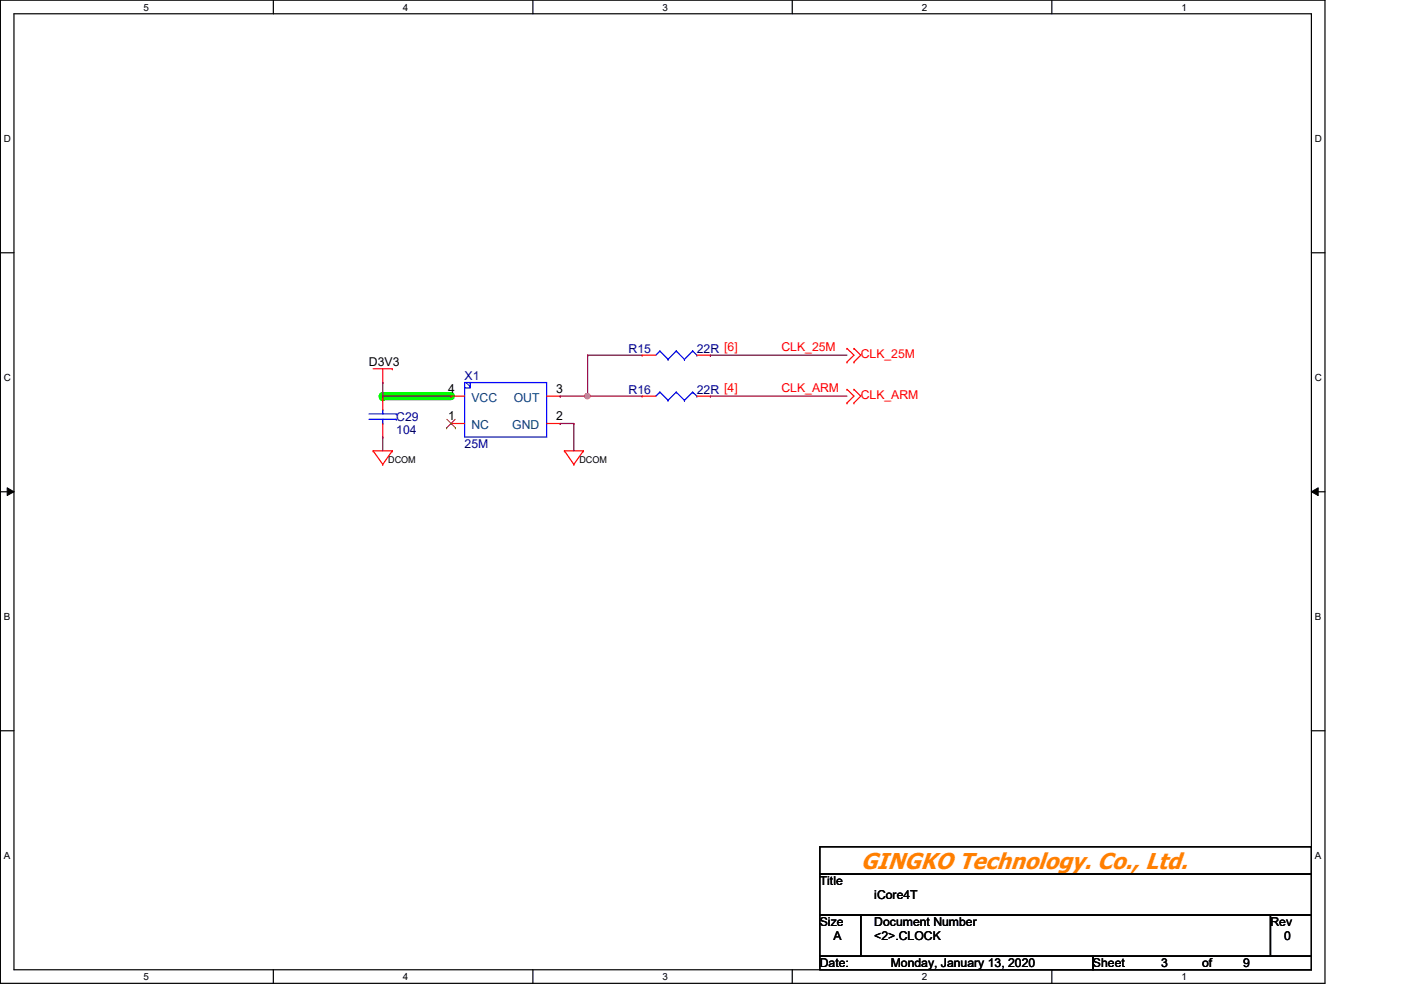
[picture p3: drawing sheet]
<svg xmlns="http://www.w3.org/2000/svg" width="297mm" height="210mm" viewBox="0 0 297 210" stroke-linecap="round" stroke-linejoin="round" font-family="sans-serif">
<path d="M.1 0h280.8v208.5h-280.8zM3 2.9h275v202.7h-275z" fill="none" stroke="#000" stroke-width=".25"/>
<g fill="#fff">
<path d="M30.4 .3h1.2v2.4h-1.2z"/>
<path d="M30.4 205.9h1.2v2.3h-1.2z"/>
</g>
<path d="M58 0v2.9M58 205.6v2.9" fill="none" stroke="#000" stroke-width=".25"/>
<g fill="#fff">
<path d="M85.4 .3h1.2v2.4h-1.2z"/>
<path d="M85.4 205.9h1.2v2.3h-1.2z"/>
</g>
<path d="M113 0v2.9M113 205.6v2.9" fill="none" stroke="#000" stroke-width=".25"/>
<g fill="#fff">
<path d="M140.5 .3h1.1v2.4h-1.1z"/>
<path d="M140.5 205.9h1.1v2.3h-1.1z"/>
</g>
<path d="M168 0v2.9M168 205.6v2.9" fill="none" stroke="#000" stroke-width=".25"/>
<g fill="#fff">
<path d="M195.4 .3h1.2v2.4h-1.2z"/>
<path d="M195.4 205.9h1.2v2.3h-1.2z"/>
</g>
<path d="M223 0v2.9M223 205.6v2.9" fill="none" stroke="#000" stroke-width=".25"/>
<g fill="#fff">
<path d="M250.5 .3h1.1v2.4h-1.1z"/>
<path d="M250.5 205.9h1.1v2.3h-1.1z"/>
<path d="M.8 28.2h1.5v2.4h-1.5z"/>
<path d="M278.8 28.2h1.4v2.4h-1.4z"/>
<path d="M.8 78.9h1.5v2.3h-1.5z"/>
<path d="M278.8 78.9h1.4v2.3h-1.4z"/>
</g>
<path d="M.1 53.6h2.9M278 53.6h2.9" fill="none" stroke="#000" stroke-width=".25"/>
<g fill="#fff">
<path d="M.8 129.6h1.4v2.3h-1.4z"/>
<path d="M278.8 129.6h1.3v2.3h-1.3z"/>
</g>
<path d="M.1 104.3h2.9M278 104.3h2.9" fill="none" stroke="#000" stroke-width=".25"/>
<path d="M1.5 103.4l1.5 .9-1.5 .8zM278 104.3l1.5-.9v1.7z" fill="#000"/>
<path d="M1.5 103.4l1.5 .9-1.5 .8zM278 104.3l1.5-.9v1.7z" fill="none" stroke="#000" stroke-width=".21"/>
<g fill="#fff">
<path d="M.8 180.3h1.4v2.3h-1.4z"/>
<path d="M278.8 180.3h1.3v2.3h-1.3z"/>
</g>
<path d="M.1 154.9h2.9M278 154.9h2.9" fill="none" stroke="#000" stroke-width=".25"/>
<path d="M81.1 84h14.5" fill="none" stroke="#0f0" stroke-width="1.7"/>
<circle cx="81.1" cy="84" r=".87" fill="#0f0"/>
<g fill="none" stroke="#f00" stroke-width=".25">
<path d="M79.1 78.2h4.1M81.1 78.2v2.9M83.2 78.2h.1M179.6 76.8h.1M179.6 73.9h.1M179.6 73.9l1.5 1.4-1.5 1.5M181.1 76.8h.1M181.1 73.9h.1M181.1 73.9l1.4 1.4-1.4 1.5M79.1 95.6h.1M79.1 95.6l2 2.9M79.1 95.6h4.1"/>
<path d="M81.1 81.1h.1M81.1 98.5h.1M83.2 95.6h.1M83.2 95.6l-2.1 2.9M119.7 95.6h.1M119.7 95.6h4M119.7 95.6l2 2.9M121.7 98.5h.1M123.7 95.6h.1M123.7 95.6l-2 2.9M179.6 85.4h.1M179.6 82.5h.1"/>
<path d="M179.6 82.5l1.5 1.5-1.5 1.4M181.1 85.4h.1M181.1 82.5h.1M181.1 82.5l1.4 1.5-1.4 1.4"/>
</g>
<path d="M173.8 179.5h104.2v5.8h-104.2zM173.8 185.3h104.2v8.7h-104.2zM173.8 194h8.7v8.7h-8.7zM182.5 194h86.9v8.7h-86.9zM269.4 194h8.6v8.7h-8.6zM173.8 202.7h57.9v2.9h-57.9zM231.7 202.7h46.3v2.9h-46.3z" fill="none" stroke="#000" stroke-width=".25"/>
<path d="M98.5 81.1h17.4v11.6h-17.4z" fill="none" stroke="#00f" stroke-width=".25"/>
<path d="M98.5 81.1h1.2v1.2h-1.2z" fill-rule="evenodd" fill="#fff"/>
<path d="M98.5 81.1h1.2v1.2h-1.2z" fill-rule="evenodd" fill="#00f"/>
<g fill="none" stroke="#00f" stroke-width=".25">
<path d="M139.9 74.4h.1M139.9 74.4l-.8 .9M139.9 74.4l1.7 1.8M141.6 76.2h.1M143.4 74.4h.1M143.4 74.4l-1.8 1.8M143.4 74.4l1.7 1.8M145.1 76.2h.1M146.9 74.4h.1M146.9 74.4l-1.8 1.8M146.9 74.4l.8 .9M147.7 75.3h.1"/>
<path d="M78.2 88.9h5.8M78.2 87.8h5.8M81.1 86.9h.1M81.1 89.8h.1M81.1 86.9v.9M81.1 88.9v.9M84 88.9h.1M84 87.8h.1M98.5 81.1h1.2v1.2h-1.2zM139.9 83.1h.1M139.9 83.1l-.8 .9M139.9 83.1l1.7 1.8"/>
<path d="M141.6 84.9h.1M143.4 83.1h.1M143.4 83.1l-1.8 1.8M143.4 83.1l1.7 1.8M145.1 84.9h.1M146.9 83.1h.1M146.9 83.1l-1.8 1.8M146.9 83.1l.8 .9M147.7 84h.1"/>
</g>
<g fill="none" stroke="#f00" stroke-width=".25">
<path d="M136.1 75.3h.1M136.1 75.3h3M147.7 75.3h2.9M150.6 75.3h.1M81.1 84h.1M81.1 92.7h.1M81.1 84v2.9M81.1 89.8v2.9M95.6 84h.1M95.6 89.8h.1M95.6 84h2.9M95.6 89.8h2.9"/>
<path d="M115.9 84h2.9M115.9 89.8h2.9M118.8 89.8h.1M118.8 84h.1M136.1 84h.1M136.1 84h3M147.7 84h2.9M150.6 84h.1"/>
</g>
<path d="M94.7 90.7h.1M94.7 88.9l1.9 1.8M96.5 88.9l-1.8 1.8M96.6 90.7h.1" fill="none" stroke="#7f4000" stroke-width=".21"/>
<path d="M124.6 75.3h.1M124.6 75.3v8.7" fill="none" stroke="#7f0040" stroke-width=".25"/>
<circle cx="124.5" cy="84" r=".56" fill="#f0f"/>
<circle cx="124.5" cy="84" r=".56" fill="none" stroke="#f0f" stroke-width=".25"/>
<g fill="none" stroke="#7f0040" stroke-width=".25">
<path d="M124.6 75.3h.1M124.6 75.3h11.5M150.6 75.3h.1M150.6 75.3h29M81.1 81.1h.1M81.1 84h.1M81.1 92.7h.1M81.1 81.1v2.9M81.1 92.7v2.9M81.1 84h14.5M118.8 84h.1M118.8 89.8h.1"/>
<path d="M118.8 84h17.3M118.8 89.8h2.9M121.7 89.8h.1M121.7 89.8v5.8M124.6 84h.1M150.6 84h.1M150.6 84h29"/>
</g>
<circle cx="124.5" cy="84" r=".56" fill="#f0f"/>
<circle cx="124.5" cy="84" r=".56" fill="none" stroke="#f0f" stroke-width=".25"/>
<text font-size="4.9" fill="#ff7f00" x="182.5" y="184.1">GINGKO Technology. Co., Ltd.</text>
<g font-size="2.6">
<text x="78.2" y="77.6">D3V3</text>
<text x="95" y="83.4">4</text>
<text x="117.9" y="83.4">3</text>
<text x="95" y="89.2">1</text>
<text x="117.9" y="89.2">2</text>
<text x="173.8" y="187.7">Title</text>
<text x="185.4" y="190.6">iCore4T</text>
<text x="173.8" y="196.3">Size</text>
<text x="185.4" y="196.3">Document Number</text>
<text x="269.4" y="196.3">Rev</text>
<text x="176.7" y="199.3">A</text>
<text x="185.4" y="199.3">&lt;2&gt;.CLOCK</text>
<text x="272.2" y="199.3">0</text>
<text x="173.8" y="205.1">Date:</text>
<text x="188.8" y="205.1">Monday, January 13, 2020</text>
<text x="231.7" y="205.1">Sheet</text>
<text x="246.2" y="205.1">3</text>
<text x="254.9" y="205.1">of</text>
<text x="263.6" y="205.1">9</text>
</g>
<g font-size="2.6" fill="#00007f">
<text x="133.3" y="74.8">R15</text>
<text x="147.7" y="74.8">22R [6]</text>
<text x="98.5" y="80.5">X1</text>
<text x="133.3" y="83.4">R16</text>
<text x="147.7" y="83.4">22R [4]</text>
<text x="84" y="89.2">C29</text>
<text x="84" y="92.1">104</text>
<text x="98.5" y="95">25M</text>
</g>
<g font-size="2.6" fill="#f00">
<text x="165.7" y="74.5">CLK_25M</text>
<text x="182.5" y="75.9">CLK_25M</text>
<text x="165.7" y="83.2">CLK_ARM</text>
<text x="182.5" y="84.6">CLK_ARM</text>
</g>
<g font-size="2.6" fill="#00407f">
<text x="99.9" y="85.2">VCC</text>
<text x="108.9" y="85.2">OUT</text>
<text x="99.9" y="91">NC</text>
<text x="108.6" y="91">GND</text>
</g>
<g font-size="2.1">
<text x="30.4" y="2.2">5</text>
<text x="85.4" y="2.2">4</text>
<text x="140.5" y="2.2">3</text>
<text x="195.4" y="2.2">2</text>
<text x="250.5" y="2.2">1</text>
<text x=".8" y="30.1">D</text>
<text x="278.8" y="30.1">D</text>
<text x=".8" y="80.8">C</text>
<text x="278.8" y="80.8">C</text>
<text x=".8" y="131.5">B</text>
<text x="278.8" y="131.5">B</text>
<text x=".8" y="182.2">A</text>
<text x="278.8" y="182.2">A</text>
<text x="30.4" y="207.8">5</text>
<text x="85.4" y="207.8">4</text>
<text x="140.5" y="207.8">3</text>
<text x="195.4" y="207.8">2</text>
<text x="250.5" y="207.8">1</text>
</g>
<g font-size="2">
<text x="82.3" y="98.3">DCOM</text>
<text x="122.8" y="98.3">DCOM</text>
</g>
</svg>
